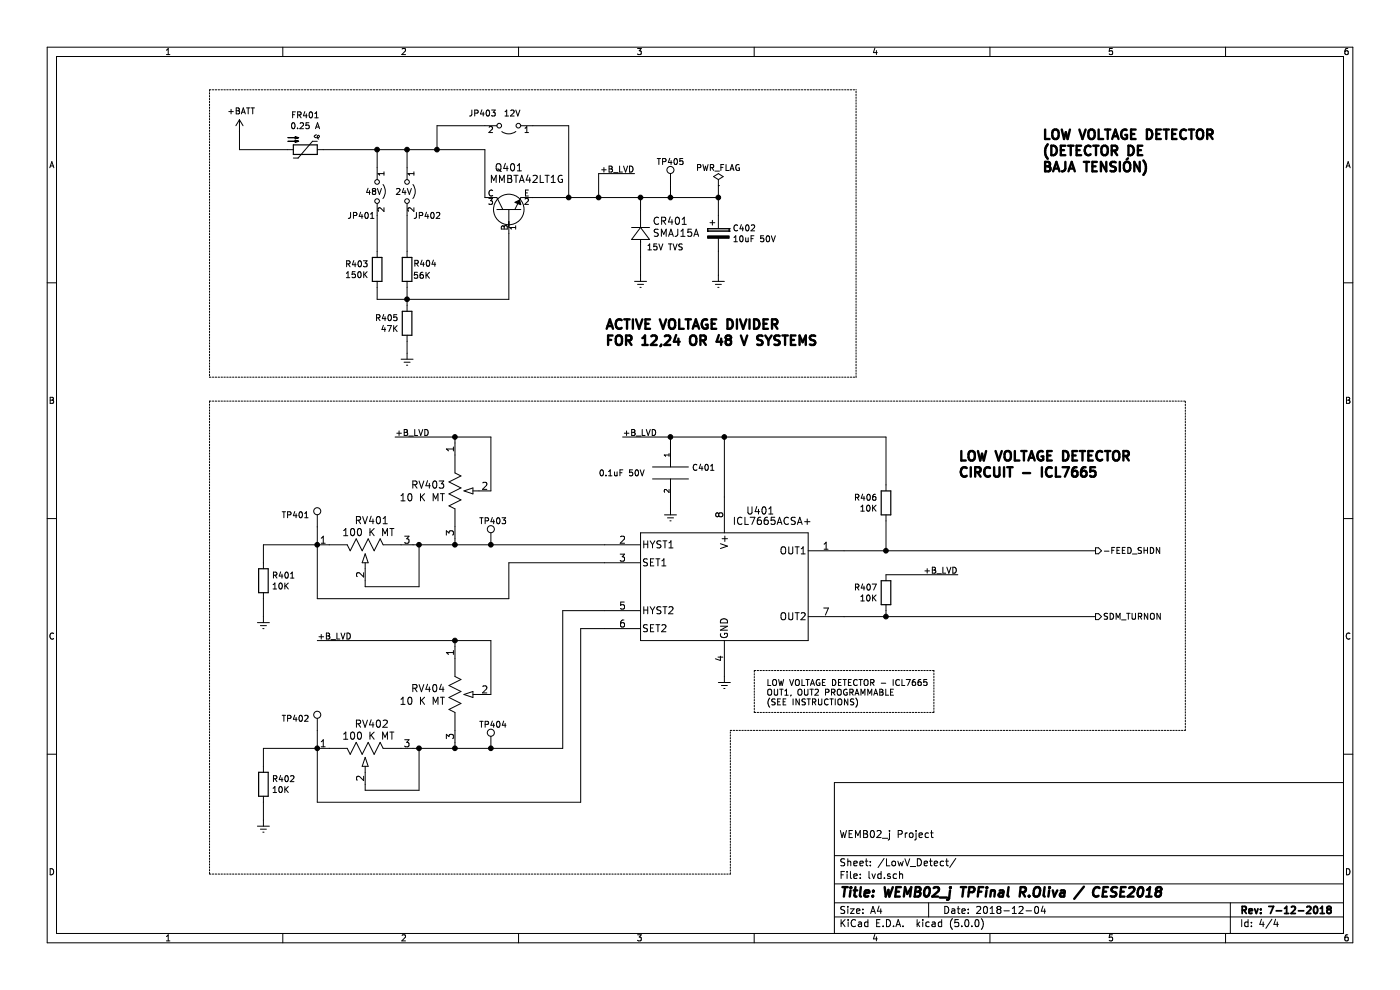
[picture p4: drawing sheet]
EESchema Schematic File Version 4
LIBS:WEMB02_j-cache
EELAYER 26 0
EELAYER END
$Descr A4 11693 8268
encoding utf-8
Sheet 4 4
Title "WEMB02_j TPFinal R.Oliva / CESE2018"
Date "2018-12-04"
Rev "7-12-2018"
Comp ""
Comment1 "WEMB02_j Project"
Comment2 ""
Comment3 ""
Comment4 ""
$EndDescr
$Comp
L ICLsymbols:ICL7665ACSA+ U?
U 1 1
P 5050 4650
AR Path="/5BBA1300/5C077A1F" Ref="U?"  Part="1" 
AR Path="/5BFBFF79/5C077A1F" Ref="U401"  Part="1" 
F 0 "U401" H 6350 5037 60  0000 C CNN
F 1 "ICL7665ACSA+" H 6450 4950 60  0000 C CNN
F 2 "User2:ICL7665ACSA&plus_" H 6350 4890 60  0001 C CNN
F 3 "" H 5050 4650 60  0000 C CNN
	1    5050 4650
	1    0    0    -1  
$EndComp
$Comp
L BPsymbols:PV36W103C01B00 POT?
U 1 1
P 3800 3700
AR Path="/5BBA1300/5C077A26" Ref="POT?"  Part="1" 
AR Path="/5BFBFF79/5C077A26" Ref="RV403"  Part="1" 
F 0 "RV403" V 4147 3621 60  0000 R CNN
F 1 "10 K MT" V 4253 3621 60  0000 R CNN
F 2 "BPfootprints:PV36W103C01B00" H 4225 3265 60  0001 C CNN
F 3 "" H 3800 3700 60  0000 C CNN
	1    3800 3700
	0    1    1    0   
$EndComp
$Comp
L BPsymbols:PV36W103C01B00 POT?
U 1 1
P 2650 4550
AR Path="/5BBA1300/5C077A2D" Ref="POT?"  Part="1" 
AR Path="/5BFBFF79/5C077A2D" Ref="RV401"  Part="1" 
F 0 "RV401" H 3250 4350 60  0000 R CNN
F 1 "100 K MT" H 3300 4450 60  0000 R CNN
F 2 "BPfootprints:PV36W103C01B00" H 3075 4115 60  0001 C CNN
F 3 "" H 2650 4550 60  0000 C CNN
	1    2650 4550
	1    0    0    1   
$EndComp
Wire Wire Line
	3800 4550 3800 4500
Wire Wire Line
	3450 4550 3500 4550
Connection ~ 3800 4550
Wire Wire Line
	4100 4100 4100 3650
Wire Wire Line
	4100 3650 3800 3650
Wire Wire Line
	3800 3650 3800 3700
Wire Wire Line
	3800 4550 4100 4550
Connection ~ 4100 4550
Wire Wire Line
	4100 4550 5050 4550
Wire Wire Line
	5050 4700 4250 4700
Wire Wire Line
	4250 4700 4250 5000
Wire Wire Line
	2650 4550 2200 4550
$Comp
L Device:R R?
U 1 1
P 2200 4850
AR Path="/5BBA1300/5C077A45" Ref="R?"  Part="1" 
AR Path="/5BFBFF79/5C077A45" Ref="R401"  Part="1" 
F 0 "R401" H 2270 4896 50  0000 L CNN
F 1 "10K" H 2270 4805 50  0000 L CNN
F 2 "Resistor_SMD:R_0805_2012Metric_Pad1.15x1.40mm_HandSolder" V 2130 4850 50  0001 C CNN
F 3 "~" H 2200 4850 50  0001 C CNN
	1    2200 4850
	1    0    0    -1  
$EndComp
Wire Wire Line
	2200 4550 2200 4700
Wire Wire Line
	2200 5000 2200 5150
$Comp
L power:Earth #PWR?
U 1 1
P 2200 5150
AR Path="/5BBA1300/5C077A54" Ref="#PWR?"  Part="1" 
AR Path="/5BFBFF79/5C077A54" Ref="#PWR0402"  Part="1" 
F 0 "#PWR0402" H 2200 4900 50  0001 C CNN
F 1 "Earth" H 2200 5000 50  0001 C CNN
F 2 "" H 2200 5150 50  0001 C CNN
F 3 "~" H 2200 5150 50  0001 C CNN
	1    2200 5150
	1    0    0    -1  
$EndComp
Wire Wire Line
	3300 3650 3800 3650
Connection ~ 3800 3650
$Comp
L pspice:CAP C?
U 1 1
P 5600 3950
AR Path="/5BBA1300/5C077A95" Ref="C?"  Part="1" 
AR Path="/5BFBFF79/5C077A95" Ref="C401"  Part="1" 
F 0 "C401" H 5778 3996 50  0000 L CNN
F 1 "0.1uF 50V" H 5000 3950 50  0000 L CNN
F 2 "Capacitor_SMD:C_0805_2012Metric_Pad1.15x1.40mm_HandSolder" H 5600 3950 50  0001 C CNN
F 3 "" H 5600 3950 50  0001 C CNN
	1    5600 3950
	1    0    0    -1  
$EndComp
$Comp
L power:Earth #PWR?
U 1 1
P 5600 4250
AR Path="/5BBA1300/5C077A9C" Ref="#PWR?"  Part="1" 
AR Path="/5BFBFF79/5C077A9C" Ref="#PWR0406"  Part="1" 
F 0 "#PWR0406" H 5600 4000 50  0001 C CNN
F 1 "Earth" H 5600 4100 50  0001 C CNN
F 2 "" H 5600 4250 50  0001 C CNN
F 3 "~" H 5600 4250 50  0001 C CNN
	1    5600 4250
	1    0    0    -1  
$EndComp
$Comp
L Device:R R?
U 1 1
P 7400 4200
AR Path="/5BBA1300/5C077AA9" Ref="R?"  Part="1" 
AR Path="/5BFBFF79/5C077AA9" Ref="R406"  Part="1" 
F 0 "R406" H 7470 4246 50  0000 L CNN
F 1 "10K" H 7470 4155 50  0000 L CNN
F 2 "Resistor_SMD:R_0805_2012Metric_Pad1.15x1.40mm_HandSolder" V 7330 4200 50  0001 C CNN
F 3 "~" H 7400 4200 50  0001 C CNN
	1    7400 4200
	-1   0    0    -1  
$EndComp
$Comp
L Connector:TestPoint TP?
U 1 1
P 2650 4400
AR Path="/5BBA1300/5C077AB5" Ref="TP?"  Part="1" 
AR Path="/5BFBFF79/5C077AB5" Ref="TP401"  Part="1" 
F 0 "TP401" H 2350 4500 50  0000 L CNN
F 1 "TP1" H 2708 4429 50  0001 L CNN
F 2 "TestPoint:TestPoint_Pad_D2.0mm" H 2850 4400 50  0001 C CNN
F 3 "~" H 2850 4400 50  0001 C CNN
	1    2650 4400
	1    0    0    -1  
$EndComp
$Comp
L Connector:TestPoint TP?
U 1 1
P 4100 4550
AR Path="/5BBA1300/5C077ABF" Ref="TP?"  Part="1" 
AR Path="/5BFBFF79/5C077ABF" Ref="TP403"  Part="1" 
F 0 "TP403" H 4000 4750 50  0000 L CNN
F 1 "TP2" H 4158 4579 50  0001 L CNN
F 2 "TestPoint:TestPoint_Pad_D2.0mm" H 4300 4550 50  0001 C CNN
F 3 "~" H 4300 4550 50  0001 C CNN
	1    4100 4550
	1    0    0    -1  
$EndComp
$Comp
L Device:R R?
U 1 1
P 7400 4950
AR Path="/5BBA1300/5C077AEA" Ref="R?"  Part="1" 
AR Path="/5BFBFF79/5C077AEA" Ref="R407"  Part="1" 
F 0 "R407" H 7470 4996 50  0000 L CNN
F 1 "10K" H 7470 4905 50  0000 L CNN
F 2 "Resistor_SMD:R_0805_2012Metric_Pad1.15x1.40mm_HandSolder" V 7330 4950 50  0001 C CNN
F 3 "~" H 7400 4950 50  0001 C CNN
	1    7400 4950
	-1   0    0    -1  
$EndComp
Wire Notes Line
	7800 5600 7800 5950
Wire Notes Line
	7800 5950 6300 5950
Wire Notes Line
	6300 5950 6300 5600
Wire Notes Line
	6300 5600 7800 5600
Text Notes 6400 5900 0    50   ~ 0
LOW VOLTAGE DETECTOR - ICL7665\nOUT1, OUT2 PROGRAMMABLE \n(SEE INSTRUCTIONS)\n
$Comp
L Device:Thermistor_PTC FR?
U 1 1
P 2550 1250
AR Path="/5BBA1300/5C079DAA" Ref="FR?"  Part="1" 
AR Path="/5BFBFF79/5C079DAA" Ref="FR401"  Part="1" 
F 0 "FR401" V 2260 1250 50  0000 C CNN
F 1 "0.25 A" V 2351 1250 50  0000 C CNN
F 2 "Capacitor_THT:C_Disc_D10.0mm_W2.5mm_P5.00mm" H 2600 1050 50  0001 L CNN
F 3 "~" H 2550 1250 50  0001 C CNN
	1    2550 1250
	0    1    1    0   
$EndComp
$Comp
L power:Earth #PWR?
U 1 1
P 3400 2950
AR Path="/5BBA1300/5C079DB3" Ref="#PWR?"  Part="1" 
AR Path="/5BFBFF79/5C079DB3" Ref="#PWR0404"  Part="1" 
F 0 "#PWR0404" H 3400 2700 50  0001 C CNN
F 1 "Earth" H 3400 2800 50  0001 C CNN
F 2 "" H 3400 2950 50  0001 C CNN
F 3 "~" H 3400 2950 50  0001 C CNN
	1    3400 2950
	1    0    0    -1  
$EndComp
$Comp
L Jumper:Jumper_2_Open JP?
U 1 1
P 3150 1600
AR Path="/5BBA1300/5C079DB9" Ref="JP?"  Part="1" 
AR Path="/5BFBFF79/5C079DB9" Ref="JP401"  Part="1" 
F 0 "JP401" V 3350 1350 50  0000 L CNN
F 1 "48V" V 3150 1500 50  0000 L CNN
F 2 "Connector_PinHeader_2.54mm:PinHeader_1x02_P2.54mm_Vertical" H 3150 1600 50  0001 C CNN
F 3 "~" H 3150 1600 50  0001 C CNN
	1    3150 1600
	0    1    1    0   
$EndComp
$Comp
L Jumper:Jumper_2_Open JP?
U 1 1
P 3400 1600
AR Path="/5BBA1300/5C079DC0" Ref="JP?"  Part="1" 
AR Path="/5BFBFF79/5C079DC0" Ref="JP402"  Part="1" 
F 0 "JP402" V 3600 1650 50  0000 L CNN
F 1 "24V" V 3400 1500 50  0000 L CNN
F 2 "Connector_PinHeader_2.54mm:PinHeader_1x02_P2.54mm_Vertical" H 3400 1600 50  0001 C CNN
F 3 "~" H 3400 1600 50  0001 C CNN
	1    3400 1600
	0    1    1    0   
$EndComp
$Comp
L Jumper:Jumper_2_Open JP?
U 1 1
P 4250 1050
AR Path="/5BBA1300/5C079DC7" Ref="JP?"  Part="1" 
AR Path="/5BFBFF79/5C079DC7" Ref="JP403"  Part="1" 
F 0 "JP403" H 4350 950 50  0000 L CNN
F 1 "12V" H 4150 950 50  0000 L CNN
F 2 "Connector_PinHeader_2.54mm:PinHeader_1x02_P2.54mm_Vertical" H 4250 1050 50  0001 C CNN
F 3 "~" H 4250 1050 50  0001 C CNN
	1    4250 1050
	-1   0    0    1   
$EndComp
Wire Wire Line
	3150 1250 3150 1400
Wire Wire Line
	2700 1250 3150 1250
Wire Wire Line
	3150 1250 3400 1250
Wire Wire Line
	3400 1250 3400 1400
Connection ~ 3150 1250
Connection ~ 3400 1250
Wire Wire Line
	4050 1250 4050 1650
$Comp
L dk_Transistors-Bipolar-BJT-Single:MMBTA42LT1G Q?
U 1 1
P 4250 1750
AR Path="/5BBA1300/5C079DE2" Ref="Q?"  Part="1" 
AR Path="/5BFBFF79/5C079DE2" Ref="Q401"  Part="1" 
F 0 "Q401" V 4597 1750 60  0000 C CNN
F 1 "MMBTA42LT1G" V 4500 1600 60  0000 C CNN
F 2 "digikey-footprints:SOT-23-3" H 4450 1950 60  0001 L CNN
F 3 "http://www.onsemi.com/pub/Collateral/MMBTA42LT1-D.PDF" H 4450 2050 60  0001 L CNN
F 4 "MMBTA42LT1GOSCT-ND" H 4450 2150 60  0001 L CNN "Digi-Key_PN"
F 5 "MMBTA42LT1G" H 4450 2250 60  0001 L CNN "MPN"
F 6 "Discrete Semiconductor Products" H 4450 2350 60  0001 L CNN "Category"
F 7 "Transistors - Bipolar (BJT) - Single" H 4450 2450 60  0001 L CNN "Family"
F 8 "http://www.onsemi.com/pub/Collateral/MMBTA42LT1-D.PDF" H 4450 2550 60  0001 L CNN "DK_Datasheet_Link"
F 9 "/product-detail/en/on-semiconductor/MMBTA42LT1G/MMBTA42LT1GOSCT-ND/1139835" H 4450 2650 60  0001 L CNN "DK_Detail_Page"
F 10 "TRANS NPN 300V 0.5A SOT23" H 4450 2750 60  0001 L CNN "Description"
F 11 "ON Semiconductor" H 4450 2850 60  0001 L CNN "Manufacturer"
F 12 "Active" H 4450 2950 60  0001 L CNN "Status"
	1    4250 1750
	0    -1   -1   0   
$EndComp
$Comp
L Device:R R?
U 1 1
P 3150 2250
AR Path="/5BBA1300/5C079DE9" Ref="R?"  Part="1" 
AR Path="/5BFBFF79/5C079DE9" Ref="R403"  Part="1" 
F 0 "R403" H 3220 2296 50  0000 L CNN
F 1 "150K" H 3220 2205 50  0000 L CNN
F 2 "Resistor_SMD:R_0805_2012Metric_Pad1.15x1.40mm_HandSolder" V 3080 2250 50  0001 C CNN
F 3 "~" H 3150 2250 50  0001 C CNN
	1    3150 2250
	-1   0    0    -1  
$EndComp
$Comp
L Device:R R?
U 1 1
P 3400 2700
AR Path="/5BBA1300/5C079DF0" Ref="R?"  Part="1" 
AR Path="/5BFBFF79/5C079DF0" Ref="R405"  Part="1" 
F 0 "R405" H 3470 2746 50  0000 L CNN
F 1 "47K" H 3470 2655 50  0000 L CNN
F 2 "Resistor_SMD:R_0805_2012Metric_Pad1.15x1.40mm_HandSolder" V 3330 2700 50  0001 C CNN
F 3 "~" H 3400 2700 50  0001 C CNN
	1    3400 2700
	-1   0    0    -1  
$EndComp
$Comp
L Device:R R?
U 1 1
P 3400 2250
AR Path="/5BBA1300/5C079DF7" Ref="R?"  Part="1" 
AR Path="/5BFBFF79/5C079DF7" Ref="R404"  Part="1" 
F 0 "R404" H 3150 2300 50  0000 L CNN
F 1 "56K" H 3200 2200 50  0000 L CNN
F 2 "Resistor_SMD:R_0805_2012Metric_Pad1.15x1.40mm_HandSolder" V 3330 2250 50  0001 C CNN
F 3 "~" H 3400 2250 50  0001 C CNN
	1    3400 2250
	-1   0    0    -1  
$EndComp
Wire Wire Line
	3150 2100 3150 1800
Wire Wire Line
	3400 1800 3400 2100
Wire Wire Line
	3150 2400 3150 2500
Wire Wire Line
	3150 2500 3400 2500
Wire Wire Line
	3400 2500 3400 2550
Wire Wire Line
	3400 2400 3400 2500
Connection ~ 3400 2500
Wire Wire Line
	3400 2500 4250 2500
Wire Wire Line
	4250 2500 4250 1950
Wire Wire Line
	3400 2850 3400 2950
Wire Wire Line
	4450 1650 4750 1650
$Comp
L symbols:SMAJ70A CR?
U 1 1
P 5350 2150
AR Path="/5BBA1300/5C079E0B" Ref="CR?"  Part="1" 
AR Path="/5BFBFF79/5C079E0B" Ref="CR401"  Part="1" 
F 0 "CR401" V 5650 2050 60  0000 R CNN
F 1 "SMAJ15A" V 5550 2050 60  0000 R CNN
F 2 "TVS_footprints:SMAJ70A" H 5550 1790 60  0001 C CNN
F 3 "" H 5350 2150 60  0000 C CNN
	1    5350 2150
	0    -1   -1   0   
$EndComp
Wire Wire Line
	5000 1650 5350 1650
Wire Wire Line
	5350 1650 5350 1750
Connection ~ 5000 1650
$Comp
L power:Earth #PWR?
U 1 1
P 5350 2300
AR Path="/5BBA1300/5C079E15" Ref="#PWR?"  Part="1" 
AR Path="/5BFBFF79/5C079E15" Ref="#PWR0405"  Part="1" 
F 0 "#PWR0405" H 5350 2050 50  0001 C CNN
F 1 "Earth" H 5350 2150 50  0001 C CNN
F 2 "" H 5350 2300 50  0001 C CNN
F 3 "~" H 5350 2300 50  0001 C CNN
	1    5350 2300
	1    0    0    -1  
$EndComp
Wire Wire Line
	5350 2300 5350 2150
Wire Wire Line
	5000 1650 5000 1450
Connection ~ 5350 1650
Wire Wire Line
	5350 1650 5600 1650
$Comp
L power:Earth #PWR?
U 1 1
P 6000 2300
AR Path="/5BBA1300/5C079E22" Ref="#PWR?"  Part="1" 
AR Path="/5BFBFF79/5C079E22" Ref="#PWR0407"  Part="1" 
F 0 "#PWR0407" H 6000 2050 50  0001 C CNN
F 1 "Earth" H 6000 2150 50  0001 C CNN
F 2 "" H 6000 2300 50  0001 C CNN
F 3 "~" H 6000 2300 50  0001 C CNN
	1    6000 2300
	1    0    0    -1  
$EndComp
Text Notes 5400 2100 0    50   ~ 0
15V TVS\n
$Comp
L Device:CP C?
U 1 1
P 6000 1950
AR Path="/5BBA1300/5C079E76" Ref="C?"  Part="1" 
AR Path="/5BFBFF79/5C079E76" Ref="C402"  Part="1" 
F 0 "C402" H 6118 1996 50  0000 L CNN
F 1 "10uF 50V" H 6118 1905 50  0000 L CNN
F 2 "Cp1footprints:EEE-1EA100WR" H 6038 1800 50  0001 C CNN
F 3 "~" H 6000 1950 50  0001 C CNN
	1    6000 1950
	1    0    0    -1  
$EndComp
Wire Wire Line
	6000 1800 6000 1650
Wire Wire Line
	6000 2100 6000 2300
Wire Wire Line
	3050 4850 3050 4900
Wire Wire Line
	3050 4900 3500 4900
Wire Wire Line
	3500 4900 3500 4550
Connection ~ 3500 4550
Wire Wire Line
	3500 4550 3800 4550
Wire Wire Line
	4250 5000 2650 5000
Wire Wire Line
	2650 5000 2650 4550
Connection ~ 2650 4550
Wire Wire Line
	2650 4400 2650 4550
$Comp
L BPsymbols:PV36W103C01B00 POT?
U 1 1
P 3800 5400
AR Path="/5BBA1300/5C0AD0DE" Ref="POT?"  Part="1" 
AR Path="/5BFBFF79/5C0AD0DE" Ref="RV404"  Part="1" 
F 0 "RV404" V 4147 5321 60  0000 R CNN
F 1 "10 K MT" V 4253 5321 60  0000 R CNN
F 2 "BPfootprints:PV36W103C01B00" H 4225 4965 60  0001 C CNN
F 3 "" H 3800 5400 60  0000 C CNN
	1    3800 5400
	0    1    1    0   
$EndComp
$Comp
L BPsymbols:PV36W103C01B00 POT?
U 1 1
P 2650 6250
AR Path="/5BBA1300/5C0AD0E4" Ref="POT?"  Part="1" 
AR Path="/5BFBFF79/5C0AD0E4" Ref="RV402"  Part="1" 
F 0 "RV402" H 3250 6050 60  0000 R CNN
F 1 "100 K MT" H 3300 6150 60  0000 R CNN
F 2 "User2:PV36W103C01B00" H 3075 5815 60  0001 C CNN
F 3 "" H 2650 6250 60  0000 C CNN
	1    2650 6250
	1    0    0    1   
$EndComp
Wire Wire Line
	3800 6250 3800 6200
Wire Wire Line
	3450 6250 3500 6250
Connection ~ 3800 6250
Wire Wire Line
	4100 5800 4100 5350
Wire Wire Line
	3800 6250 4100 6250
Connection ~ 4100 6250
Wire Wire Line
	4100 6250 4700 6250
Wire Wire Line
	2650 6250 2200 6250
$Comp
L Device:R R?
U 1 1
P 2200 6550
AR Path="/5BBA1300/5C0AD0F4" Ref="R?"  Part="1" 
AR Path="/5BFBFF79/5C0AD0F4" Ref="R402"  Part="1" 
F 0 "R402" H 2270 6596 50  0000 L CNN
F 1 "10K" H 2270 6505 50  0000 L CNN
F 2 "Resistor_SMD:R_0805_2012Metric_Pad1.15x1.40mm_HandSolder" V 2130 6550 50  0001 C CNN
F 3 "~" H 2200 6550 50  0001 C CNN
	1    2200 6550
	1    0    0    -1  
$EndComp
Wire Wire Line
	2200 6250 2200 6400
Wire Wire Line
	2200 6700 2200 6850
$Comp
L power:Earth #PWR?
U 1 1
P 2200 6850
AR Path="/5BBA1300/5C0AD0FC" Ref="#PWR?"  Part="1" 
AR Path="/5BFBFF79/5C0AD0FC" Ref="#PWR0403"  Part="1" 
F 0 "#PWR0403" H 2200 6600 50  0001 C CNN
F 1 "Earth" H 2200 6700 50  0001 C CNN
F 2 "" H 2200 6850 50  0001 C CNN
F 3 "~" H 2200 6850 50  0001 C CNN
	1    2200 6850
	1    0    0    -1  
$EndComp
$Comp
L Connector:TestPoint TP?
U 1 1
P 2650 6100
AR Path="/5BBA1300/5C0AD104" Ref="TP?"  Part="1" 
AR Path="/5BFBFF79/5C0AD104" Ref="TP402"  Part="1" 
F 0 "TP402" H 2350 6200 50  0000 L CNN
F 1 "TP1" H 2708 6129 50  0001 L CNN
F 2 "TestPoint:TestPoint_Pad_D2.0mm" H 2850 6100 50  0001 C CNN
F 3 "~" H 2850 6100 50  0001 C CNN
	1    2650 6100
	1    0    0    -1  
$EndComp
$Comp
L Connector:TestPoint TP?
U 1 1
P 4100 6250
AR Path="/5BBA1300/5C0AD10A" Ref="TP?"  Part="1" 
AR Path="/5BFBFF79/5C0AD10A" Ref="TP404"  Part="1" 
F 0 "TP404" H 4000 6450 50  0000 L CNN
F 1 "TP2" H 4158 6279 50  0001 L CNN
F 2 "TestPoint:TestPoint_Pad_D2.0mm" H 4300 6250 50  0001 C CNN
F 3 "~" H 4300 6250 50  0001 C CNN
	1    4100 6250
	1    0    0    -1  
$EndComp
Wire Wire Line
	3050 6550 3050 6600
Wire Wire Line
	3050 6600 3500 6600
Wire Wire Line
	3500 6600 3500 6250
Connection ~ 3500 6250
Wire Wire Line
	3500 6250 3800 6250
Wire Wire Line
	2650 6700 2650 6250
Connection ~ 2650 6250
Wire Wire Line
	2650 6100 2650 6250
Wire Wire Line
	5050 5100 4700 5100
Wire Wire Line
	4700 5100 4700 6250
Wire Wire Line
	4850 6700 4850 5250
Wire Wire Line
	4850 5250 5050 5250
Text HLabel 9150 4600 2    50   Output ~ 0
-FEED_SHDN
Text HLabel 9150 5150 2    50   Output ~ 0
SDM_TURNON
Wire Wire Line
	7050 5150 7400 5150
Wire Wire Line
	7050 4600 7400 4600
Wire Wire Line
	7400 4350 7400 4600
Connection ~ 7400 4600
Wire Wire Line
	7400 5100 7400 5150
Connection ~ 7400 5150
$Comp
L power:Earth #PWR?
U 1 1
P 6050 5650
AR Path="/5BBA1300/5C4B83B0" Ref="#PWR?"  Part="1" 
AR Path="/5BFBFF79/5C4B83B0" Ref="#PWR0408"  Part="1" 
F 0 "#PWR0408" H 6050 5400 50  0001 C CNN
F 1 "Earth" H 6050 5500 50  0001 C CNN
F 2 "" H 6050 5650 50  0001 C CNN
F 3 "~" H 6050 5650 50  0001 C CNN
	1    6050 5650
	1    0    0    -1  
$EndComp
$Comp
L power:+BATT #PWR0401
U 1 1
P 2000 1100
F 0 "#PWR0401" H 2000 950 50  0001 C CNN
F 1 "+BATT" H 2015 1273 50  0000 C CNN
F 2 "" H 2000 1100 50  0001 C CNN
F 3 "" H 2000 1100 50  0001 C CNN
	1    2000 1100
	1    0    0    -1  
$EndComp
Wire Wire Line
	2000 1100 2000 1250
Wire Wire Line
	2000 1250 2400 1250
Wire Wire Line
	5000 1450 5300 1450
Wire Wire Line
	6050 4150 6050 3650
Wire Wire Line
	5600 3700 5600 3650
Wire Wire Line
	5600 3650 6050 3650
Connection ~ 6050 3650
Wire Wire Line
	7400 3650 7400 4050
Wire Wire Line
	7400 4800 8000 4800
Text Label 5300 1450 2    50   ~ 0
+B_LVD
Text Label 8000 4800 2    50   ~ 0
+B_LVD
Wire Wire Line
	4100 5350 3800 5350
Wire Wire Line
	3800 5400 3800 5350
Connection ~ 3800 5350
Wire Wire Line
	3800 5350 2650 5350
Text Label 2650 5350 0    50   ~ 0
+B_LVD
Text Notes 8700 1450 0    79   ~ 16
LOW VOLTAGE DETECTOR\n(DETECTOR DE \nBAJA TENSIÓN)
Wire Wire Line
	2650 6700 4850 6700
Wire Wire Line
	3400 1250 3650 1250
Wire Wire Line
	3650 1250 3650 1050
Wire Wire Line
	3650 1050 4050 1050
Connection ~ 3650 1250
Wire Wire Line
	3650 1250 4050 1250
Wire Wire Line
	4450 1050 4750 1050
Wire Wire Line
	4750 1050 4750 1650
Connection ~ 4750 1650
Wire Wire Line
	4750 1650 5000 1650
Wire Wire Line
	7400 5150 9150 5150
Wire Wire Line
	7400 4600 9150 4600
Wire Wire Line
	6050 3650 7400 3650
Wire Wire Line
	5600 4250 5600 4200
Wire Wire Line
	5600 3650 5200 3650
Connection ~ 5600 3650
Text Label 5200 3650 0    50   ~ 0
+B_LVD
Text Label 3300 3650 0    50   ~ 0
+B_LVD
$Comp
L power:PWR_FLAG #FLG?
U 1 1
P 6000 1550
AR Path="/5BBA1300/5C0D129F" Ref="#FLG?"  Part="1" 
AR Path="/5BFBFF79/5C0D129F" Ref="#FLG0401"  Part="1" 
F 0 "#FLG0401" H 6000 1625 50  0001 C CNN
F 1 "PWR_FLAG" H 6000 1700 50  0000 C CNN
F 2 "" H 6000 1550 50  0001 C CNN
F 3 "~" H 6000 1550 50  0001 C CNN
	1    6000 1550
	1    0    0    -1  
$EndComp
Wire Wire Line
	6000 1650 6000 1550
Connection ~ 6000 1650
$Comp
L Connector:TestPoint TP?
U 1 1
P 5600 1550
AR Path="/5BBA1300/5C0D7668" Ref="TP?"  Part="1" 
AR Path="/5BFBFF79/5C0D7668" Ref="TP405"  Part="1" 
F 0 "TP405" H 5600 1750 50  0000 C CNN
F 1 "TP2" H 5658 1579 50  0001 L CNN
F 2 "TestPoint:TestPoint_Pad_D2.0mm" H 5800 1550 50  0001 C CNN
F 3 "~" H 5800 1550 50  0001 C CNN
	1    5600 1550
	1    0    0    -1  
$EndComp
Wire Wire Line
	5600 1550 5600 1650
Connection ~ 5600 1650
Wire Wire Line
	5600 1650 6000 1650
Wire Notes Line
	1750 750  1750 3150
Wire Notes Line
	1750 3150 7150 3150
Wire Notes Line
	7150 3150 7150 750 
Wire Notes Line
	1750 750  7150 750 
Wire Notes Line
	1750 3350 1750 7300
Wire Notes Line
	1750 7300 6100 7300
Wire Notes Line
	6100 7300 6100 6100
Wire Notes Line
	6100 6100 9900 6100
Wire Notes Line
	9900 6100 9900 3350
Wire Notes Line
	1750 3350 9900 3350
Text Notes 8000 4000 0    79   ~ 16
LOW VOLTAGE DETECTOR\nCIRCUIT - ICL7665\n
Text Notes 5050 2900 0    79   ~ 16
ACTIVE VOLTAGE DIVIDER\nFOR 12,24 OR 48 V SYSTEMS\n
$EndSCHEMATC
